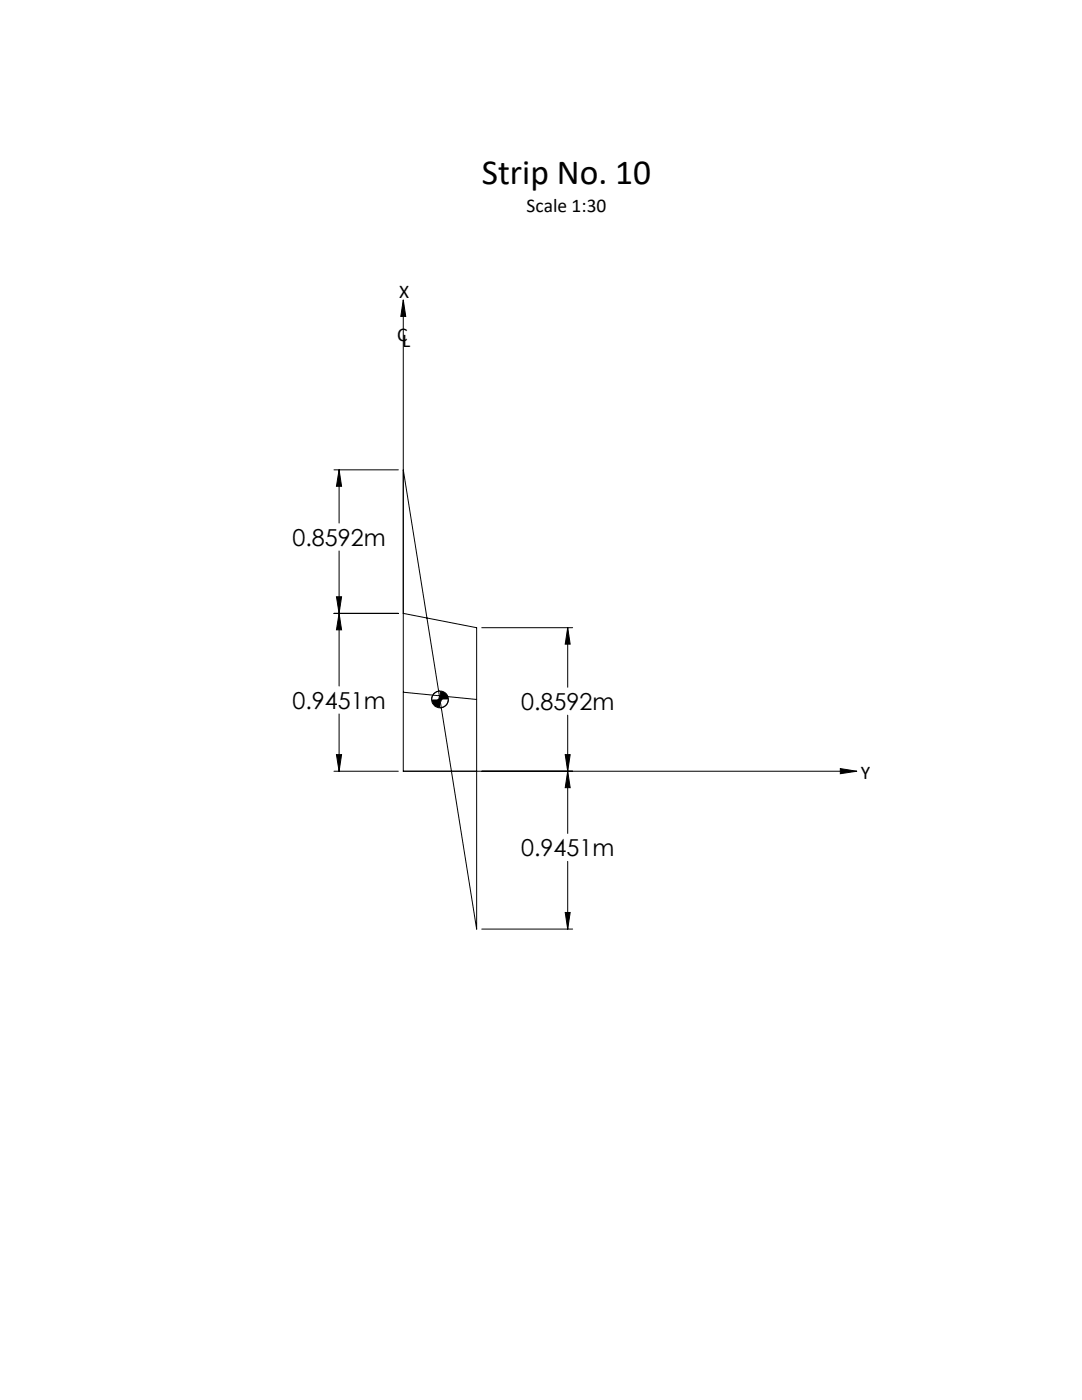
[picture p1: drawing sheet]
<svg xmlns="http://www.w3.org/2000/svg" width="216mm" height="279mm" viewBox="0 0 216 279" stroke-linecap="round" stroke-linejoin="round" font-family="sans-serif">
<g fill="none" stroke="#000" stroke-width=".2">
<path d="M80.5 59.9l.5 3.2h-1zM80.5 59.9v94h90.5M66.6 93.8h12.9M67.7 93.8l.5 3.2h-1.1zM67.7 93.8v10.6M80.5 93.8l14.6 91.6v-60.1l-14.6-2.9M67.1 119.1h1.1l-.5 3.3zM67.7 110v26.9M66.6 122.4h12.9M67.7 122.4l.5 3.3h-1.1zM80.5 138.1l14.6 1.5M87.3 139.6h1"/>
<path d="M87.5 139.2l.7 .7M87.8 139.1v1M87.8 137.9a1.69 1.69 0 0 0-1.7 1.7M88.2 139.2l-.7 .7M89.5 139.6a1.69 1.69 0 0 1-1.7 1.7M96.1 125.3h18.2M113.3 125.3v11.9M113.3 125.3l.5 3.3h-1zM66.6 153.9h12.9M67.1 150.6h1.1l-.5 3.3zM67.7 142.5v11.4M112.8 150.6h1l-.5 3.3z"/>
<path d="M113.3 142.7v23.6M113.3 153.9l.5 3.3h-1zM167.7 153.4l3.3 .5-3.3 .5zM113.3 171.9v13.5M96.1 185.4h18.2M112.8 182.1h1l-.5 3.3z"/>
<circle cx="87.8" cy="139.6" r="1.68"/>
</g>
<g fill="#000">
<path d="M86.1 139.6a1.69 1.69 0 0 0 1.7 1.7v-1.7zM87.8 137.9v1.7h1.7a1.69 1.69 0 0 0-1.7-1.7zM167.7 153.4l3.3 .5-3.3 .5zM80.5 59.9l.5 3.2h-1z"/>
<path d="M112.8 150.6h1l-.5 3.3zM113.3 125.3l.5 3.3h-1zM67.7 122.4l.5 3.3h-1.1zM67.1 150.6h1.1l-.5 3.3zM113.3 153.9l.5 3.3h-1zM112.8 182.1h1l-.5 3.3zM67.1 119.1h1.1l-.5 3.3zM67.7 93.8l.5 3.2h-1.1z"/>
</g>
<text font-size="7.1" x="96.1" y="36.6">Strip No. 10</text>
<g font-size="4.7">
<text x="58.4" y="108.9">0.8592m</text>
<text x="58.4" y="141.5">0.9451m</text>
<text x="104" y="141.7">0.8592m</text>
<text x="104" y="170.9">0.9451m</text>
</g>
<g font-size="3.9">
<text x="105.1" y="42.3">Scale 1:30</text>
<text x="79.7" y="59.4">X</text>
<text x="79.3" y="68.2">C</text>
<text x="80.3" y="69.3">L</text>
<text x="171.8" y="155.4">Y</text>
</g>
</svg>
